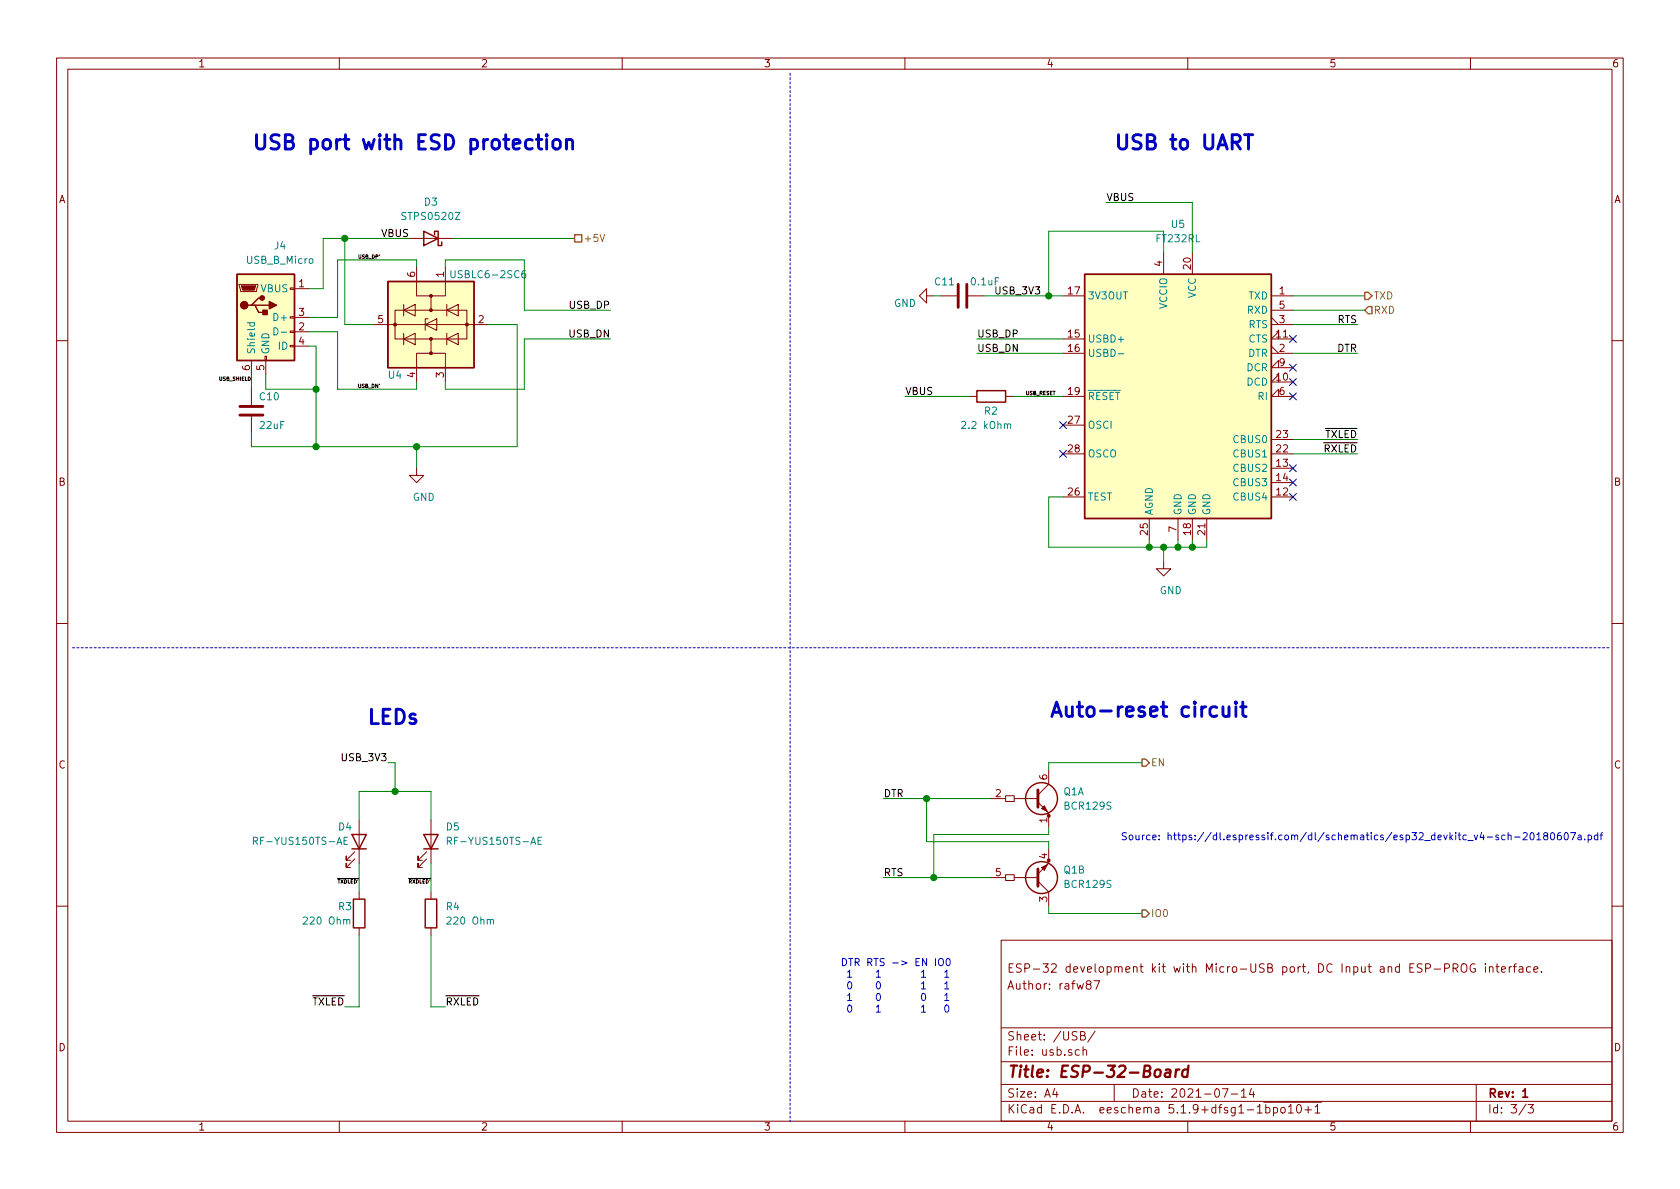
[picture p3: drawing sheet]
EESchema Schematic File Version 4
EELAYER 30 0
EELAYER END
$Descr A4 11693 8268
encoding utf-8
Sheet 3 3
Title "ESP-32-Board"
Date "2021-07-14"
Rev "1"
Comp ""
Comment1 ""
Comment2 "Author: rafw87"
Comment3 "ESP-32 development kit with Micro-USB port, DC Input and ESP-PROG interface."
Comment4 ""
$EndDescr
$Comp
L power:GND #PWR?
U 1 1
P 8100 3900
AR Path="/5FFBA0F3" Ref="#PWR?"  Part="1" 
AR Path="/5FF73D59/5FFBA0F3" Ref="#PWR025"  Part="1" 
F 0 "#PWR025" H 8100 3650 50  0001 C CNN
F 1 "GND" H 8150 3700 50  0000 C CNN
F 2 "" H 8100 3900 50  0001 C CNN
F 3 "" H 8100 3900 50  0001 C CNN
	1    8100 3900
	1    0    0    -1  
$EndComp
Wire Wire Line
	9000 2450 9450 2450
Text Label 9450 2250 2    50   ~ 0
RTS
$Comp
L Device:R R?
U 1 1
P 6900 2750
AR Path="/5FFBA107" Ref="R?"  Part="1" 
AR Path="/5FF73D59/5FFBA107" Ref="R2"  Part="1" 
F 0 "R2" V 7000 2800 50  0000 R CNN
F 1 "2.2 kOhm" V 7100 2900 50  0000 R CNN
F 2 "Resistor_SMD:R_0805_2012Metric_Pad1.20x1.40mm_HandSolder" V 6830 2750 50  0001 C CNN
F 3 "~" H 6900 2750 50  0001 C CNN
F 4 "avt.pl" H 6900 2750 50  0001 C CNN "Vendor"
F 5 "https://sklep.avt.pl/avt701-805.html" H 6900 2750 50  0001 C CNN "VendorLink"
	1    6900 2750
	0    1    1    0   
$EndComp
Text Label 6800 2350 0    50   ~ 0
USB_DP
Text Label 6800 2450 0    50   ~ 0
USB_DN
$Comp
L Connector:USB_B_Micro J?
U 1 1
P 1850 2200
AR Path="/5FFC9948" Ref="J?"  Part="1" 
AR Path="/5FF73D59/5FFC9948" Ref="J4"  Part="1" 
F 0 "J4" H 1950 2700 50  0000 C CNN
F 1 "USB_B_Micro" H 1950 2600 50  0000 C CNN
F 2 "Connector_USB:USB_Micro-B_Amphenol_10118194_Horizontal" H 2000 2150 50  0001 C CNN
F 3 "https://www.tme.eu/Document/224991b12752feb77f9b8261a1cec430/10118194-0001LF.pdf" H 2000 2150 50  0001 C CNN
F 4 "tme.eu" H 1850 2200 50  0001 C CNN "Vendor"
F 5 "https://www.tme.eu/pl/details/10118194-0001lf_c/zlacza-usb-i-ieee1394/amphenol/10118194-0001lf/" H 1850 2200 50  0001 C CNN "VendorLink"
	1    1850 2200
	1    0    0    -1  
$EndComp
Text Label 4250 2350 2    50   ~ 0
USB_DN
Text Label 6150 5550 0    50   ~ 0
DTR
Text Label 6150 6100 0    50   ~ 0
RTS
Wire Wire Line
	6150 5550 6450 5550
Wire Wire Line
	6150 6100 6500 6100
Wire Wire Line
	6500 6100 6500 5800
Wire Wire Line
	6500 5800 7300 5800
Connection ~ 6500 6100
Wire Wire Line
	6500 6100 6900 6100
Wire Wire Line
	7300 5750 7300 5800
Wire Wire Line
	7300 5900 7300 5850
Wire Wire Line
	7300 5850 6450 5850
Wire Wire Line
	6450 5850 6450 5550
Connection ~ 6450 5550
Wire Wire Line
	6450 5550 6900 5550
Wire Wire Line
	7300 6300 7300 6350
Wire Wire Line
	7300 6350 7950 6350
Wire Wire Line
	7300 5350 7300 5300
Wire Wire Line
	7300 5300 7950 5300
Text Label 7700 1400 0    50   ~ 0
VBUS
Text HLabel 7950 5300 2    50   Output ~ 0
EN
Text HLabel 7950 6350 2    50   Output ~ 0
IO0
Text Label 9450 2450 2    50   ~ 0
DTR
Text Label 4250 2150 2    50   ~ 0
USB_DP
$Comp
L Device:D_Schottky D?
U 1 1
P 3000 1650
AR Path="/5FB2216A" Ref="D?"  Part="1" 
AR Path="/5FF6344B/5FB2216A" Ref="D?"  Part="1" 
AR Path="/5FF73D59/5FB2216A" Ref="D3"  Part="1" 
F 0 "D3" H 3000 1400 50  0000 C CNN
F 1 "STPS0520Z" H 3000 1500 50  0000 C CNN
F 2 "Diode_SMD:D_SOD-123" H 3000 1650 50  0001 C CNN
F 3 "https://www.st.com/resource/en/datasheet/stps0520z.pdf" H 3000 1650 50  0001 C CNN
F 4 "tme.eu" H 3000 1650 50  0001 C CNN "Vendor"
F 5 "https://www.tme.eu/pl/details/stps0520z/diody-schottky-smd/stmicroelectronics/" H 3000 1650 50  0001 C CNN "VendorLink"
	1    3000 1650
	-1   0    0    1   
$EndComp
Text HLabel 4000 1650 2    50   UnSpc ~ 0
+5V
Text Label 2850 1650 2    50   ~ 0
VBUS
$Comp
L project_components:BCR129S Q1
U 1 1
P 7250 5550
F 0 "Q1" H 7400 5600 50  0000 L CNN
F 1 "BCR129S" H 7400 5500 50  0000 L CNN
F 2 "Package_TO_SOT_SMD:SOT-363_SC-70-6" H 7255 5110 50  0001 C CNN
F 3 "https://www.infineon.com/dgdl/Infineon-BCR129SERIES-DS-v01_01-en.pdf?fileId=db3a30431428a37301143f7ab7820287" H 7250 5550 50  0001 C CNN
F 4 "tme.eu" H 7250 5550 50  0001 C CNN "Vendor"
F 5 "https://www.tme.eu/pl/details/bcr129sh6327/tranzystory-npn-smd/infineon-technologies/" H 7250 5550 50  0001 C CNN "VendorLink"
	1    7250 5550
	1    0    0    -1  
$EndComp
$Comp
L project_components:BCR129S Q1
U 2 1
P 7250 6100
F 0 "Q1" H 7400 6050 50  0000 L CNN
F 1 "BCR129S" H 7400 6150 50  0000 L CNN
F 2 "Package_TO_SOT_SMD:SOT-363_SC-70-6" H 7255 5660 50  0001 C CNN
F 3 "https://www.infineon.com/dgdl/Infineon-BCR129SERIES-DS-v01_01-en.pdf?fileId=db3a30431428a37301143f7ab7820287" H 7250 6100 50  0001 C CNN
F 4 "tme.eu" H 7250 6100 50  0001 C CNN "Vendor"
F 5 "https://www.tme.eu/pl/details/bcr129sh6327/tranzystory-npn-smd/infineon-technologies/" H 7250 6100 50  0001 C CNN "VendorLink"
	2    7250 6100
	1    0    0    1   
$EndComp
Text Notes 1750 1050 0    100  ~ 20
USB port with ESD protection
Text Notes 7750 1050 0    100  ~ 20
USB to UART
Text Notes 7300 5000 0    100  ~ 20
Auto-reset circuit
Wire Wire Line
	2150 2000 2250 2000
Wire Wire Line
	2150 2400 2200 2400
Wire Wire Line
	2200 2400 2200 2700
$Comp
L Device:C C?
U 1 1
P 1750 2850
AR Path="/5FBBB3E1" Ref="C?"  Part="1" 
AR Path="/5FF6344B/5FBBB3E1" Ref="C?"  Part="1" 
AR Path="/5FF73D59/5FBBB3E1" Ref="C10"  Part="1" 
F 0 "C10" H 1800 2950 50  0000 L CNN
F 1 "22uF" H 1800 2750 50  0000 L CNN
F 2 "Capacitor_SMD:C_0805_2012Metric_Pad1.18x1.45mm_HandSolder" H 1788 2700 50  0001 C CNN
F 3 "~" H 1750 2850 50  0001 C CNN
F 4 "tme.eu" H 1750 2850 50  0001 C CNN "Vendor"
F 5 "https://www.tme.eu/pl/details/cl21a226mqqnnng/kondensatory-mlcc-smd-0805/samsung/" H 1750 2850 50  0001 C CNN "VendorLink"
	1    1750 2850
	1    0    0    -1  
$EndComp
Wire Wire Line
	1750 2600 1750 2700
Wire Wire Line
	2250 1650 2250 2000
Wire Wire Line
	2150 2200 2350 2200
Wire Wire Line
	2350 2200 2350 1800
Wire Wire Line
	2900 1800 2900 1850
Wire Wire Line
	3100 1850 3100 1800
Wire Wire Line
	3650 1800 3650 2150
Wire Wire Line
	3650 2150 4250 2150
Wire Wire Line
	2150 2300 2350 2300
Wire Wire Line
	2350 2300 2350 2700
Wire Wire Line
	2900 2700 2900 2650
Wire Wire Line
	3100 2650 3100 2700
Wire Wire Line
	3650 2700 3650 2350
Wire Wire Line
	3650 2350 4250 2350
Wire Wire Line
	3400 2250 3600 2250
Wire Wire Line
	2250 1650 2400 1650
Wire Wire Line
	2600 2250 2400 2250
Wire Wire Line
	2400 2250 2400 1650
Connection ~ 2400 1650
Wire Wire Line
	2400 1650 2850 1650
Wire Wire Line
	1850 2600 1850 2700
Wire Wire Line
	1850 2700 2200 2700
Connection ~ 2200 2700
Wire Wire Line
	3150 1650 4000 1650
Wire Wire Line
	2350 1800 2900 1800
Wire Wire Line
	2350 2700 2900 2700
Wire Wire Line
	7700 1400 8300 1400
Text Label 6300 2750 0    50   ~ 0
VBUS
Wire Wire Line
	6300 2750 6750 2750
Wire Wire Line
	7050 2750 7400 2750
Wire Wire Line
	6800 2450 7400 2450
Wire Wire Line
	8100 1600 8100 1750
Wire Wire Line
	8300 1400 8300 1750
$Comp
L Interface_USB:FT232RL U5
U 1 1
P 8200 2750
F 0 "U5" H 8200 3950 50  0000 C CNN
F 1 "FT232RL" H 8200 3850 50  0000 C CNN
F 2 "Package_SO:SSOP-28_5.3x10.2mm_P0.65mm" H 9300 1850 50  0001 C CNN
F 3 "https://www.ftdichip.com/Support/Documents/DataSheets/ICs/DS_FT232R.pdf" H 8200 2750 50  0001 C CNN
F 4 "tme.eu" H 8200 2750 50  0001 C CNN "Vendor"
F 5 "https://www.tme.eu/pl/details/ft232rl/uklady-scalone-interfejs-usb/ftdi/ft232rl-reel/" H 8200 2750 50  0001 C CNN "VendorLink"
	1    8200 2750
	1    0    0    -1  
$EndComp
Wire Wire Line
	6800 2350 7400 2350
Wire Wire Line
	9000 2250 9450 2250
Wire Wire Line
	8000 3750 8000 3800
Wire Wire Line
	8000 3800 8100 3800
Wire Wire Line
	8100 3800 8100 3900
Wire Wire Line
	8100 3800 8200 3800
Wire Wire Line
	8200 3800 8200 3750
Connection ~ 8100 3800
Wire Wire Line
	8200 3800 8300 3800
Wire Wire Line
	8300 3800 8300 3750
Connection ~ 8200 3800
Wire Wire Line
	8300 3800 8400 3800
Wire Wire Line
	8400 3800 8400 3750
Connection ~ 8300 3800
Wire Wire Line
	7400 3450 7300 3450
Wire Wire Line
	7300 3450 7300 3800
Wire Wire Line
	7300 3800 8000 3800
Connection ~ 8000 3800
$Comp
L Device:C C11
U 1 1
P 6700 2050
F 0 "C11" V 6600 1850 50  0000 L CNN
F 1 "0.1uF" V 6600 2100 50  0000 L CNN
F 2 "Capacitor_SMD:C_0805_2012Metric_Pad1.18x1.45mm_HandSolder" H 6738 1900 50  0001 C CNN
F 3 "~" H 6700 2050 50  0001 C CNN
F 4 "avt.pl" H 6700 2050 50  0001 C CNN "Vendor"
F 5 "https://sklep.avt.pl/zestaw-kondensatorow-smd-0805-720-sztuk.html" H 6700 2050 50  0001 C CNN "VendorLink"
	1    6700 2050
	0    1    1    0   
$EndComp
Wire Wire Line
	7400 2050 7300 2050
Wire Wire Line
	6550 2050 6500 2050
$Comp
L power:GND #PWR?
U 1 1
P 6500 2050
AR Path="/5FEFF60F" Ref="#PWR?"  Part="1" 
AR Path="/5FF73D59/5FEFF60F" Ref="#PWR024"  Part="1" 
F 0 "#PWR024" H 6500 1800 50  0001 C CNN
F 1 "GND" V 6550 1850 50  0000 C CNN
F 2 "" H 6500 2050 50  0001 C CNN
F 3 "" H 6500 2050 50  0001 C CNN
	1    6500 2050
	0    1    1    0   
$EndComp
Wire Wire Line
	7300 2050 7300 1600
Wire Wire Line
	7300 1600 8100 1600
NoConn ~ 9000 2350
NoConn ~ 9000 2550
NoConn ~ 9000 2650
NoConn ~ 9000 2750
NoConn ~ 9000 3250
NoConn ~ 9000 3350
NoConn ~ 9000 3450
NoConn ~ 7400 2950
NoConn ~ 7400 3150
Text Label 9450 3150 2    50   ~ 0
~RXLED
Text Label 9450 3050 2    50   ~ 0
~TXLED
Wire Wire Line
	9000 3050 9450 3050
Wire Wire Line
	9450 3150 9000 3150
Text Label 7250 2050 2    50   ~ 0
USB_3V3
Wire Wire Line
	2200 2700 2200 3100
Wire Wire Line
	1750 3100 2200 3100
Wire Wire Line
	2200 3100 2900 3100
Connection ~ 2900 3100
Wire Wire Line
	3600 2250 3600 3100
Connection ~ 2200 3100
Wire Wire Line
	3600 3100 2900 3100
Wire Wire Line
	1750 3000 1750 3100
Wire Wire Line
	2900 3250 2900 3100
$Comp
L power:GND #PWR?
U 1 1
P 2900 3250
AR Path="/5FFC9960" Ref="#PWR?"  Part="1" 
AR Path="/5FF73D59/5FFC9960" Ref="#PWR023"  Part="1" 
F 0 "#PWR023" H 2900 3000 50  0001 C CNN
F 1 "GND" H 2950 3050 50  0000 C CNN
F 2 "" H 2900 3250 50  0001 C CNN
F 3 "" H 2900 3250 50  0001 C CNN
	1    2900 3250
	1    0    0    -1  
$EndComp
$Comp
L Power_Protection:USBLC6-2SC6 U4
U 1 1
P 3000 2250
F 0 "U4" V 3350 2500 50  0000 C CNN
F 1 "USBLC6-2SC6" V 2650 1850 50  0000 C CNN
F 2 "Package_TO_SOT_SMD:SOT-23-6" H 3000 1750 50  0001 C CNN
F 3 "https://www.st.com/resource/en/datasheet/usblc6-2.pdf" H 3200 2600 50  0001 C CNN
F 4 "tme.eu" H 3000 2250 50  0001 C CNN "Vendor"
F 5 "https://www.tme.eu/pl/details/usblc6-2sc6/diody-zabezpieczajace-drabinki/stmicroelectronics/" H 3000 2250 50  0001 C CNN "VendorLink"
	1    3000 2250
	0    -1   1    0   
$EndComp
Wire Wire Line
	3100 1800 3650 1800
Wire Wire Line
	3100 2700 3650 2700
Wire Wire Line
	9000 2150 9500 2150
Text HLabel 9500 2150 2    50   Input ~ 0
RXD
Wire Wire Line
	9000 2050 9500 2050
Text HLabel 9500 2050 2    50   Output ~ 0
TXD
Text Notes 2550 5050 0    100  ~ 20
LEDs
Wire Notes Line
	11200 4500 500  4500
Wire Notes Line
	5500 500  5500 7800
Wire Wire Line
	2750 5300 2700 5300
Text Label 2700 5300 2    50   ~ 0
USB_3V3
Wire Wire Line
	2500 6000 2500 6200
$Comp
L Device:R R3
U 1 1
P 2500 6350
F 0 "R3" H 2350 6400 50  0000 L CNN
F 1 "220 Ohm" H 2100 6300 50  0000 L CNN
F 2 "Resistor_SMD:R_0805_2012Metric_Pad1.20x1.40mm_HandSolder" V 2430 6350 50  0001 C CNN
F 3 "~" H 2500 6350 50  0001 C CNN
F 4 "avt.pl" H 2500 6350 50  0001 C CNN "Vendor"
F 5 "https://sklep.avt.pl/avt701-805.html" H 2500 6350 50  0001 C CNN "VendorLink"
	1    2500 6350
	1    0    0    -1  
$EndComp
Connection ~ 2750 5500
Wire Wire Line
	2750 5500 2750 5300
Wire Wire Line
	2500 5500 2750 5500
Wire Wire Line
	2500 5700 2500 5500
Wire Wire Line
	2500 7000 2500 6500
Wire Wire Line
	2400 7000 2500 7000
Text Label 2400 7000 2    50   ~ 0
~TXLED
$Comp
L Device:LED D4
U 1 1
P 2500 5850
F 0 "D4" V 2600 5700 50  0000 L CNN
F 1 "RF-YUS150TS-AE" V 2500 5100 50  0000 L CNN
F 2 "LED_SMD:LED_1206_3216Metric_Pad1.42x1.75mm_HandSolder" H 2500 5850 50  0001 C CNN
F 3 "https://www.tme.eu/Document/4237cf95222820e492ff101ceed40a8c/RF-YUS150TS-AE.pdf" H 2500 5850 50  0001 C CNN
F 4 "tme.eu" H 2500 5850 50  0001 C CNN "Vendor"
F 5 "https://www.tme.eu/pl/details/rf-yus150ts-ae/diody-led-smd-kolorowe/refond/" H 2500 5850 50  0001 C CNN "VendorLink"
	1    2500 5850
	0    1    -1   0   
$EndComp
Wire Wire Line
	3000 6000 3000 6200
$Comp
L Device:R R4
U 1 1
P 3000 6350
F 0 "R4" H 3100 6400 50  0000 L CNN
F 1 "220 Ohm" H 3100 6300 50  0000 L CNN
F 2 "Resistor_SMD:R_0805_2012Metric_Pad1.20x1.40mm_HandSolder" V 2930 6350 50  0001 C CNN
F 3 "~" H 3000 6350 50  0001 C CNN
F 4 "avt.pl" H 3000 6350 50  0001 C CNN "Vendor"
F 5 "https://sklep.avt.pl/avt701-805.html" H 3000 6350 50  0001 C CNN "VendorLink"
	1    3000 6350
	1    0    0    -1  
$EndComp
Wire Wire Line
	2750 5500 3000 5500
Wire Wire Line
	3000 5500 3000 5700
Wire Wire Line
	3000 7000 3100 7000
Wire Wire Line
	3000 6500 3000 7000
Text Label 3100 7000 0    50   ~ 0
~RXLED
$Comp
L Device:LED D5
U 1 1
P 3000 5850
F 0 "D5" V 3100 5950 50  0000 L CNN
F 1 "RF-YUS150TS-AE" V 3000 5950 50  0000 L CNN
F 2 "LED_SMD:LED_1206_3216Metric_Pad1.42x1.75mm_HandSolder" H 3000 5850 50  0001 C CNN
F 3 "https://www.tme.eu/Document/4237cf95222820e492ff101ceed40a8c/RF-YUS150TS-AE.pdf" H 3000 5850 50  0001 C CNN
F 4 "tme.eu" H 3000 5850 50  0001 C CNN "Vendor"
F 5 "https://www.tme.eu/pl/details/rf-yus150ts-ae/diody-led-smd-kolorowe/refond/" H 3000 5850 50  0001 C CNN "VendorLink"
	1    3000 5850
	0    1    -1   0   
$EndComp
Text Notes 7800 5850 0    50   ~ 0
Source: https://dl.espressif.com/dl/schematics/esp32_devkitc_v4-sch-20180607a.pdf
Text Notes 5850 7050 0    50   ~ 0
DTR RTS -> EN IO0\n 1    1       1   1\n 0    0       1   1\n 1    0       0   1\n 0    1       1   0
Text Label 2500 6150 2    25   ~ 0
~TXDLED'
Text Label 3000 6150 2    25   ~ 0
~RXDLED'
Text Label 2650 1800 2    25   ~ 0
USB_DP'
Text Label 2650 2700 2    25   ~ 0
USB_DN'
Text Label 1750 2650 2    25   ~ 0
USB_SHIELD
Wire Wire Line
	6850 2050 7300 2050
Connection ~ 7300 2050
Text Label 7350 2750 2    25   ~ 0
USB_RESET
$EndSCHEMATC
